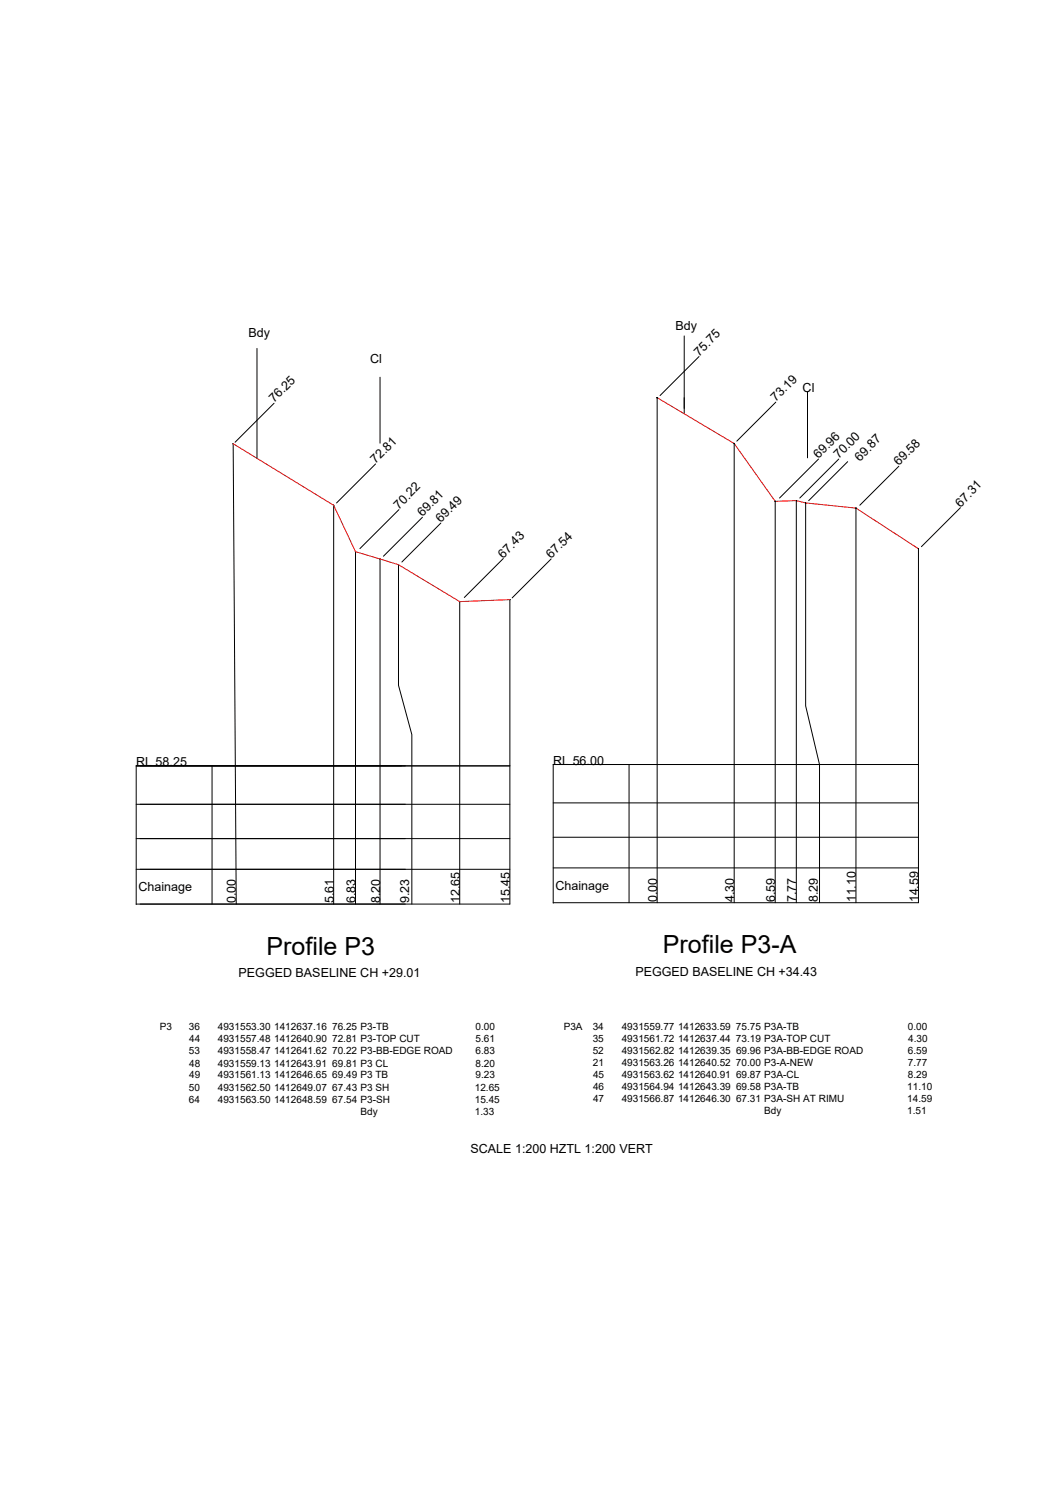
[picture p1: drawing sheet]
<svg xmlns="http://www.w3.org/2000/svg" width="297mm" height="420mm" viewBox="0 0 297 420" stroke-linecap="round" stroke-linejoin="round" font-family="sans-serif">
<!-- layer: 0 -->
<g fill="none" stroke="#000" stroke-width=".28">
<path d="M71.7 97.3v30.7M191 93.8v21.6M195.2 99.6l-10.9 10.9M76.5 112.7l-10.9 10.8M106.1 105.4v18.4M183.4 111.1h.1M183.5 111.1v141.1M183.5 111.1h-.1M216.6 112.3l-10.9 10.9M225.4 109.5v18.4M65.1 123.9v.1M65.1 124l.9 128.6"/>
<path d="M104.8 129.6l-10.8 10.9M204.9 123.9h.1M205 123.9v128.3M205 123.9h-.1M222.3 139.8v.1M222.3 139.8v112.4M228.5 128.2l-10.9 10.9M234.2 128.2l-10.9 10.9M236.7 129l-10.9 10.9M250.9 130.3l-10.9 10.8M93.1 141.1l.1 .1M93.2 141.2v111.4"/>
<path d="M93.2 141.1l-.1 .1M99.2 154.1v98.5M99.3 154.1h-.1M106.1 156.1v.1M106.1 156.2v96.4M111.2 157.7l.1 .1M111.2 157.8v33.6l3.8 13.8v47.4M111.3 157.7l-.1 .1M111.4 142.4l-10.9 10.9M117.9 144.5l-10.9 10.9M123.1 146.1l-10.9 10.9M140.5 156l-10.9 10.9"/>
<path d="M153.9 156.1l-10.9 10.9M216.4 140v.1M216.4 140.1v112.1M224.9 140.5h.1M224.9 140.5v56.7l3.9 16.4v38.6M238.9 141.9l.1 .1M239 141.9v110.3M239 141.9l-.1 .1M256.4 153.3v98.9h-102M256.4 153.3h.1M268.1 141.8l-10.9 10.9M128.3 168l.1 .1"/>
<path d="M128.3 168.1v84.5M128.4 168l-.1 .1M142.4 167.5h-.1M142.4 167.5l-.1 85.1h-104.3M59.2 214v38.6M142.3 214h-104.3v38.7M175.6 213.6v38.6M256.4 213.6h-102v38.7M38 234.3h104.3M38 224.7h104.3M154.4 233.9h102M154.4 224.3h102"/>
<path d="M38 242.8h104.3M154.4 242.5h102"/>
<circle cx="183.5" cy="111.1" r=".03"/>
<circle cx="65.1" cy="124" r=".03"/>
<circle cx="205" cy="123.9" r=".03"/>
<circle cx="222.3" cy="139.8" r=".03"/>
<circle cx="93.1" cy="141.2" r=".03"/>
<circle cx="99.2" cy="154.1" r=".03"/>
<circle cx="106.1" cy="156.2" r=".03"/>
<circle cx="111.2" cy="157.8" r=".03"/>
<circle cx="216.4" cy="140" r=".03"/>
<circle cx="224.9" cy="140.5" r=".03"/>
<circle cx="239" cy="141.9" r=".03"/>
<circle cx="256.4" cy="153.3" r=".03"/>
<circle cx="128.3" cy="168.1" r=".03"/>
<circle cx="142.3" cy="167.5" r=".03"/>
</g>
<path d="M183.5 111.1l21.5 12.8 11.4 16.2 5.9-.2 2.6 .6 14.1 1.4 17.4 11.4M65.1 124l28.1 17.2 6 12.9 12 3.7 17.1 10.3 14-.6" fill="none" stroke="#f00" stroke-width=".28"/>
<g font-size="7">
<text x="74.4" y="266.8">Profile P3</text>
<text x="185.1" y="266.1">Profile P3-A</text>
</g>
<g font-size="3.5">
<text x="69.4" y="94.2">Bdy</text>
<text x="188.6" y="92.1">Bdy</text>
<text x="103.3" y="101.5">Cl</text>
<text x="195.2" y="99.6" transform="rotate(-45 195.2 99.6)">75.75</text>
<text x="76.5" y="112.7" transform="rotate(-45 76.5 112.7)">76.25</text>
<text x="216.6" y="112.3" transform="rotate(-45 216.6 112.3)">73.19</text>
<text x="224.1" y="109.5">Cl</text>
<text x="104.8" y="129.6" transform="rotate(-45 104.8 129.6)">72.81</text>
<text x="228.5" y="128.2" transform="rotate(-45 228.5 128.2)">69.96</text>
<text x="234.2" y="128.2" transform="rotate(-45 234.2 128.2)">70.00</text>
<text x="240.1" y="129" transform="rotate(-45 240.1 129)">69.87</text>
<text x="250.9" y="130.3" transform="rotate(-45 250.9 130.3)">69.58</text>
<text x="111.4" y="142.4" transform="rotate(-45 111.4 142.4)">70.22</text>
<text x="268.1" y="141.8" transform="rotate(-45 268.1 141.8)">67.31</text>
<text x="117.9" y="144.5" transform="rotate(-45 117.9 144.5)">69.81</text>
<text x="123.1" y="146.1" transform="rotate(-45 123.1 146.1)">69.49</text>
<text x="140.5" y="156" transform="rotate(-45 140.5 156)">67.43</text>
<text x="153.9" y="156.1" transform="rotate(-45 153.9 156.1)">67.54</text>
<text x="38" y="214">RL 58.25</text>
<text x="154.4" y="213.6">RL 56.00</text>
<text x="38.7" y="248.9">Chainage</text>
<text x="155.1" y="248.5">Chainage</text>
<text x="65.8" y="252.2" transform="rotate(-90 65.8 252.2)">0.00</text>
<text x="93.2" y="252.2" transform="rotate(-90 93.2 252.2)">5.61</text>
<text x="99.2" y="252.2" transform="rotate(-90 99.2 252.2)">6.83</text>
<text x="106.1" y="252.2" transform="rotate(-90 106.1 252.2)">8.20</text>
<text x="114.2" y="252.2" transform="rotate(-90 114.2 252.2)">9.23</text>
<text x="128.3" y="252.2" transform="rotate(-90 128.3 252.2)">12.65</text>
<text x="142.3" y="252.2" transform="rotate(-90 142.3 252.2)">15.45</text>
<text x="183.5" y="252.1" transform="rotate(-90 183.5 252.1)">0.00</text>
<text x="205" y="252.1" transform="rotate(-90 205 252.1)">4.30</text>
<text x="216.4" y="252.1" transform="rotate(-90 216.4 252.1)">6.59</text>
<text x="222.3" y="252.1" transform="rotate(-90 222.3 252.1)">7.77</text>
<text x="228.3" y="252.1" transform="rotate(-90 228.3 252.1)">8.29</text>
<text x="239" y="252.1" transform="rotate(-90 239 252.1)">11.10</text>
<text x="256.4" y="252.1" transform="rotate(-90 256.4 252.1)">14.59</text>
<text x="66.6" y="272.9">PEGGED BASELINE CH +29.01</text>
<text x="177.4" y="272.6">PEGGED BASELINE CH +34.43</text>
<text x="131.4" y="322.2">SCALE 1:200 HZTL 1:200 VERT</text>
</g>
<g font-size="2.8">
<text x="44.6" y="287.8">P3</text>
<text x="52.7" y="287.8">36</text>
<text x="60.8" y="287.8">4931553.30 1412637.16 76.25 P3-TB</text>
<text x="132.7" y="287.8">0.00</text>
<text x="157.4" y="287.6">P3A</text>
<text x="165.5" y="287.6">34</text>
<text x="173.6" y="287.6">4931559.77 1412633.59 75.75 P3A-TB</text>
<text x="253.5" y="287.6">0.00</text>
<text x="52.8" y="291.2">44</text>
<text x="60.8" y="291.2">4931557.48 1412640.90 72.81 P3-TOP CUT</text>
<text x="132.7" y="291.2">5.61</text>
<text x="165.5" y="291">35</text>
<text x="173.6" y="291">4931561.72</text>
<text x="189.3" y="291">1412637.44</text>
<text x="205.5" y="291">73.19 P3A-TOP CUT</text>
<text x="253.6" y="291">4.30</text>
<text x="52.7" y="294.6">53</text>
<text x="52.8" y="297.9">48</text>
<text x="60.8" y="294.6">4931558.47 1412641.62 70.22 P3-BB-EDGE ROAD</text>
<text x="60.8" y="297.9">4931559.13 1412643.91 69.81 P3 CL</text>
<text x="132.7" y="297.9">8.20</text>
<text x="132.7" y="294.6">6.83</text>
<text x="165.5" y="294.4">52</text>
<text x="165.5" y="297.7">21</text>
<text x="173.6" y="294.4">4931562.82 1412639.35 69.96 P3A-BB-EDGE ROAD</text>
<text x="173.6" y="297.7">4931563.26 1412640.52 70.00 P3-A-NEW</text>
<text x="253.4" y="297.7">7.77</text>
<text x="253.5" y="294.4">6.59</text>
<text x="52.7" y="304.7">50</text>
<text x="52.8" y="301.3">49</text>
<text x="60.8" y="301.3">4931561.13 1412646.65 69.49 P3 TB</text>
<text x="60.8" y="304.7">4931562.50 1412649.07 67.43 P3 SH</text>
<text x="132.5" y="304.7">12.65</text>
<text x="132.7" y="301.3">9.23</text>
<text x="165.6" y="301.1">45</text>
<text x="165.6" y="304.4">46</text>
<text x="173.6" y="301.1">4931563.62 1412640.91 69.87 P3A-CL</text>
<text x="173.6" y="304.4">4931564.94 1412643.39 69.58 P3A-TB</text>
<text x="253.3" y="304.4">11.10</text>
<text x="253.5" y="301.1">8.29</text>
<text x="52.7" y="308">64</text>
<text x="60.8" y="308">4931563.50 1412648.59 67.54 P3-SH</text>
<text x="100.6" y="311.4">Bdy</text>
<text x="132.5" y="308">15.45</text>
<text x="132.5" y="311.4">1.33</text>
<text x="165.6" y="307.8">47</text>
<text x="173.6" y="307.8">4931566.87 1412646.30 67.31 P3A-SH AT RIMU</text>
<text x="213.4" y="311.1">Bdy</text>
<text x="253.3" y="307.8">14.59</text>
<text x="253.3" y="311.1">1.51</text>
</g>
</svg>
